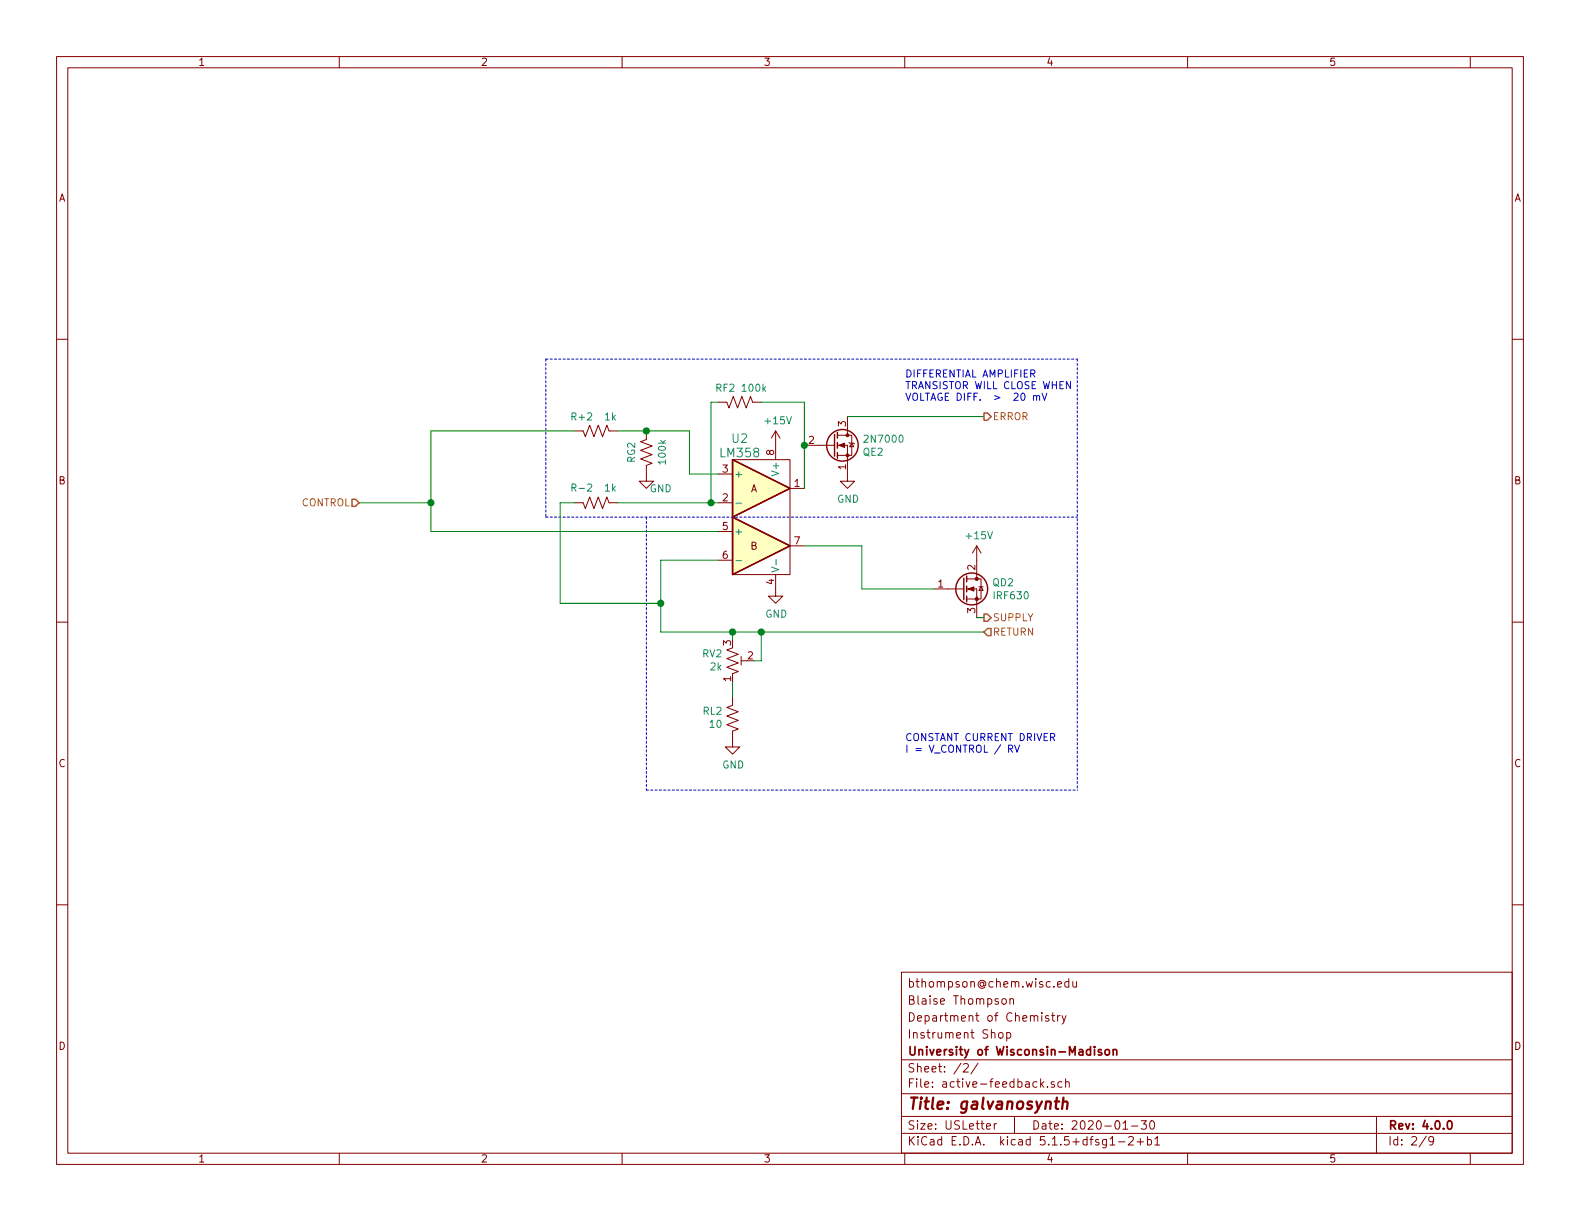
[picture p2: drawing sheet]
EESchema Schematic File Version 4
EELAYER 30 0
EELAYER END
$Descr USLetter 11000 8500
encoding utf-8
Sheet 9 9
Title "galvanosynth"
Date "2020-01-30"
Rev "4.0.0"
Comp "University of Wisconsin-Madison"
Comment1 "Instrument Shop"
Comment2 "Department of Chemistry"
Comment3 "Blaise Thompson"
Comment4 "bthompson@chem.wisc.edu"
$EndDescr
Text HLabel 2500 3500 0    50   Input ~ 0
CONTROL
Text HLabel 6850 2900 2    50   Output ~ 0
ERROR
Text HLabel 6850 4300 2    50   Output ~ 0
SUPPLY
Text HLabel 6850 4400 2    50   Input ~ 0
RETURN
$Comp
L power:+15V #PWR?
U 1 1
P 5400 3100
AR Path="/5E5D6B6F" Ref="#PWR?"  Part="1" 
AR Path="/5E39B760/5E5D6B6F" Ref="#PWR0111"  Part="1" 
AR Path="/5E3EAB60/5E5D6B6F" Ref="#PWR0118"  Part="1" 
AR Path="/5E4039E6/5E5D6B6F" Ref="#PWR0124"  Part="1" 
AR Path="/5E4039EC/5E5D6B6F" Ref="#PWR0130"  Part="1" 
AR Path="/5E4039F2/5E5D6B6F" Ref="#PWR0136"  Part="1" 
AR Path="/5E4039E0/5E5D6B6F" Ref="#PWR0142"  Part="1" 
AR Path="/5E3EC44B/5E5D6B6F" Ref="#PWR0148"  Part="1" 
AR Path="/5E3ED540/5E5D6B6F" Ref="#PWR0154"  Part="1" 
F 0 "#PWR0111" H 5400 2950 50  0001 C CNN
F 1 "+15V" H 5415 3273 50  0000 C CNN
F 2 "" H 5400 3100 50  0001 C CNN
F 3 "" H 5400 3100 50  0001 C CNN
	1    5400 3100
	1    0    0    -1  
$EndComp
$Comp
L power:GND #PWR?
U 1 1
P 5400 4100
AR Path="/5E5D6B75" Ref="#PWR?"  Part="1" 
AR Path="/5E39B760/5E5D6B75" Ref="#PWR0112"  Part="1" 
AR Path="/5E3EAB60/5E5D6B75" Ref="#PWR0119"  Part="1" 
AR Path="/5E4039E6/5E5D6B75" Ref="#PWR0125"  Part="1" 
AR Path="/5E4039EC/5E5D6B75" Ref="#PWR0131"  Part="1" 
AR Path="/5E4039F2/5E5D6B75" Ref="#PWR0137"  Part="1" 
AR Path="/5E4039E0/5E5D6B75" Ref="#PWR0143"  Part="1" 
AR Path="/5E3EC44B/5E5D6B75" Ref="#PWR0149"  Part="1" 
AR Path="/5E3ED540/5E5D6B75" Ref="#PWR0155"  Part="1" 
F 0 "#PWR0112" H 5400 3850 50  0001 C CNN
F 1 "GND" H 5405 3927 50  0000 C CNN
F 2 "" H 5400 4100 50  0001 C CNN
F 3 "" H 5400 4100 50  0001 C CNN
	1    5400 4100
	1    0    0    -1  
$EndComp
$Comp
L power:GND #PWR?
U 1 1
P 5100 5150
AR Path="/5E5D6B82" Ref="#PWR?"  Part="1" 
AR Path="/5E39B760/5E5D6B82" Ref="#PWR0113"  Part="1" 
AR Path="/5E3EAB60/5E5D6B82" Ref="#PWR0120"  Part="1" 
AR Path="/5E4039E6/5E5D6B82" Ref="#PWR0126"  Part="1" 
AR Path="/5E4039EC/5E5D6B82" Ref="#PWR0132"  Part="1" 
AR Path="/5E4039F2/5E5D6B82" Ref="#PWR0138"  Part="1" 
AR Path="/5E4039E0/5E5D6B82" Ref="#PWR0144"  Part="1" 
AR Path="/5E3EC44B/5E5D6B82" Ref="#PWR0150"  Part="1" 
AR Path="/5E3ED540/5E5D6B82" Ref="#PWR0156"  Part="1" 
F 0 "#PWR0113" H 5100 4900 50  0001 C CNN
F 1 "GND" H 5105 4977 50  0000 C CNN
F 2 "" H 5100 5150 50  0001 C CNN
F 3 "" H 5100 5150 50  0001 C CNN
	1    5100 5150
	1    0    0    -1  
$EndComp
$Comp
L IRF630:IRF630 QD?
U 1 1
P 6800 4100
AR Path="/5E5D6B88" Ref="QD?"  Part="1" 
AR Path="/5E39B760/5E5D6B88" Ref="QD1"  Part="1" 
AR Path="/5E3EAB60/5E5D6B88" Ref="QD2"  Part="1" 
AR Path="/5E4039E6/5E5D6B88" Ref="QD6"  Part="1" 
AR Path="/5E4039EC/5E5D6B88" Ref="QD7"  Part="1" 
AR Path="/5E4039F2/5E5D6B88" Ref="QD8"  Part="1" 
AR Path="/5E4039E0/5E5D6B88" Ref="QD5"  Part="1" 
AR Path="/5E3EC44B/5E5D6B88" Ref="QD3"  Part="1" 
AR Path="/5E3ED540/5E5D6B88" Ref="QD4"  Part="1" 
F 0 "QD1" H 6906 4146 50  0000 L CNN
F 1 "IRF630" H 6906 4055 50  0000 L CNN
F 2 "Package_TO_SOT_THT:TO-220-3_Vertical" H 6550 3950 50  0001 C CNN
F 3 "" H 6550 3950 50  0001 C CNN
	1    6800 4100
	1    0    0    -1  
$EndComp
$Comp
L power:+15V #PWR?
U 1 1
P 6800 3900
AR Path="/5E5D6B8E" Ref="#PWR?"  Part="1" 
AR Path="/5E39B760/5E5D6B8E" Ref="#PWR0114"  Part="1" 
AR Path="/5E3EAB60/5E5D6B8E" Ref="#PWR0121"  Part="1" 
AR Path="/5E4039E6/5E5D6B8E" Ref="#PWR0127"  Part="1" 
AR Path="/5E4039EC/5E5D6B8E" Ref="#PWR0133"  Part="1" 
AR Path="/5E4039F2/5E5D6B8E" Ref="#PWR0139"  Part="1" 
AR Path="/5E4039E0/5E5D6B8E" Ref="#PWR0145"  Part="1" 
AR Path="/5E3EC44B/5E5D6B8E" Ref="#PWR0151"  Part="1" 
AR Path="/5E3ED540/5E5D6B8E" Ref="#PWR0157"  Part="1" 
F 0 "#PWR0114" H 6800 3750 50  0001 C CNN
F 1 "+15V" H 6815 4073 50  0000 C CNN
F 2 "" H 6800 3900 50  0001 C CNN
F 3 "" H 6800 3900 50  0001 C CNN
	1    6800 3900
	1    0    0    -1  
$EndComp
Wire Wire Line
	5000 3500 4950 3500
Wire Wire Line
	6800 4300 6850 4300
$Comp
L Transistor_FET:2N7000 QE?
U 1 1
P 5800 3100
AR Path="/5E5D6BA0" Ref="QE?"  Part="1" 
AR Path="/5E39B760/5E5D6BA0" Ref="QE1"  Part="1" 
AR Path="/5E3EAB60/5E5D6BA0" Ref="QE2"  Part="1" 
AR Path="/5E4039E6/5E5D6BA0" Ref="QE6"  Part="1" 
AR Path="/5E4039EC/5E5D6BA0" Ref="QE7"  Part="1" 
AR Path="/5E4039F2/5E5D6BA0" Ref="QE8"  Part="1" 
AR Path="/5E4039E0/5E5D6BA0" Ref="QE5"  Part="1" 
AR Path="/5E3EC44B/5E5D6BA0" Ref="QE3"  Part="1" 
AR Path="/5E3ED540/5E5D6BA0" Ref="QE4"  Part="1" 
F 0 "QE1" H 6004 3054 50  0000 L CNN
F 1 "2N7000" H 6004 3145 50  0000 L CNN
F 2 "Package_TO_SOT_THT:TO-92_Inline" H 6000 3025 50  0001 L CIN
F 3 "https://www.fairchildsemi.com/datasheets/2N/2N7000.pdf" H 5800 3100 50  0001 L CNN
	1    5800 3100
	1    0    0    -1  
$EndComp
Wire Wire Line
	4950 2800 4950 3500
$Comp
L Device:R_POT_TRIM_US RV?
U 1 1
P 5100 4600
AR Path="/5E5D6BAB" Ref="RV?"  Part="1" 
AR Path="/5E39B760/5E5D6BAB" Ref="RV1"  Part="1" 
AR Path="/5E3EAB60/5E5D6BAB" Ref="RV2"  Part="1" 
AR Path="/5E4039E6/5E5D6BAB" Ref="RV6"  Part="1" 
AR Path="/5E4039EC/5E5D6BAB" Ref="RV7"  Part="1" 
AR Path="/5E4039F2/5E5D6BAB" Ref="RV8"  Part="1" 
AR Path="/5E4039E0/5E5D6BAB" Ref="RV5"  Part="1" 
AR Path="/5E3EC44B/5E5D6BAB" Ref="RV3"  Part="1" 
AR Path="/5E3ED540/5E5D6BAB" Ref="RV4"  Part="1" 
F 0 "RV1" H 5032 4554 50  0000 R CNN
F 1 "2k" H 5032 4645 50  0000 R CNN
F 2 "Potentiometer_THT:Potentiometer_Bourns_3296X_Horizontal" H 5100 4600 50  0001 C CNN
F 3 "~" H 5100 4600 50  0001 C CNN
	1    5100 4600
	1    0    0    1   
$EndComp
Wire Wire Line
	4600 4400 5100 4400
Wire Wire Line
	5100 4450 5100 4400
Connection ~ 5100 4400
Wire Wire Line
	5100 4400 5300 4400
Wire Wire Line
	5250 4600 5300 4600
Wire Wire Line
	5300 4600 5300 4400
$Comp
L power:GND #PWR?
U 1 1
P 5900 3300
AR Path="/5E5D6BC0" Ref="#PWR?"  Part="1" 
AR Path="/5E39B760/5E5D6BC0" Ref="#PWR0115"  Part="1" 
AR Path="/5E3EAB60/5E5D6BC0" Ref="#PWR0122"  Part="1" 
AR Path="/5E4039E6/5E5D6BC0" Ref="#PWR0128"  Part="1" 
AR Path="/5E4039EC/5E5D6BC0" Ref="#PWR0134"  Part="1" 
AR Path="/5E4039F2/5E5D6BC0" Ref="#PWR0140"  Part="1" 
AR Path="/5E4039E0/5E5D6BC0" Ref="#PWR0146"  Part="1" 
AR Path="/5E3EC44B/5E5D6BC0" Ref="#PWR0152"  Part="1" 
AR Path="/5E3ED540/5E5D6BC0" Ref="#PWR0158"  Part="1" 
F 0 "#PWR0115" H 5900 3050 50  0001 C CNN
F 1 "GND" H 5905 3127 50  0000 C CNN
F 2 "" H 5900 3300 50  0001 C CNN
F 3 "" H 5900 3300 50  0001 C CNN
	1    5900 3300
	1    0    0    -1  
$EndComp
Connection ~ 4950 3500
Wire Wire Line
	4950 2800 5000 2800
Wire Wire Line
	5300 2800 5600 2800
$Comp
L Device:R_US R-?
U 1 1
P 4150 3500
AR Path="/5E5D6BC6" Ref="R-?"  Part="1" 
AR Path="/5E39B760/5E5D6BC6" Ref="R-1"  Part="1" 
AR Path="/5E3EAB60/5E5D6BC6" Ref="R-2"  Part="1" 
AR Path="/5E4039E6/5E5D6BC6" Ref="R-6"  Part="1" 
AR Path="/5E4039EC/5E5D6BC6" Ref="R-7"  Part="1" 
AR Path="/5E4039F2/5E5D6BC6" Ref="R-8"  Part="1" 
AR Path="/5E4039E0/5E5D6BC6" Ref="R-5"  Part="1" 
AR Path="/5E3EC44B/5E5D6BC6" Ref="R-3"  Part="1" 
AR Path="/5E3ED540/5E5D6BC6" Ref="R-4"  Part="1" 
F 0 "R-1" V 4250 3400 50  0000 C CNN
F 1 "1k" V 4250 3600 50  0000 C CNN
F 2 "Resistor_SMD:R_1206_3216Metric" V 4190 3490 50  0001 C CNN
F 3 "~" H 4150 3500 50  0001 C CNN
	1    4150 3500
	0    1    -1   0   
$EndComp
Wire Wire Line
	4600 3900 4600 4200
Wire Wire Line
	4600 3900 5000 3900
$Comp
L power:GND #PWR?
U 1 1
P 4500 3300
AR Path="/5E66C0EF" Ref="#PWR?"  Part="1" 
AR Path="/5E39B760/5E66C0EF" Ref="#PWR0117"  Part="1" 
AR Path="/5E3EAB60/5E66C0EF" Ref="#PWR0123"  Part="1" 
AR Path="/5E4039E6/5E66C0EF" Ref="#PWR0129"  Part="1" 
AR Path="/5E4039EC/5E66C0EF" Ref="#PWR0135"  Part="1" 
AR Path="/5E4039F2/5E66C0EF" Ref="#PWR0141"  Part="1" 
AR Path="/5E4039E0/5E66C0EF" Ref="#PWR0147"  Part="1" 
AR Path="/5E3EC44B/5E66C0EF" Ref="#PWR0153"  Part="1" 
AR Path="/5E3ED540/5E66C0EF" Ref="#PWR0159"  Part="1" 
F 0 "#PWR0117" H 4500 3050 50  0001 C CNN
F 1 "GND" H 4600 3200 50  0000 C CNN
F 2 "" H 4500 3300 50  0001 C CNN
F 3 "" H 4500 3300 50  0001 C CNN
	1    4500 3300
	1    0    0    -1  
$EndComp
Wire Wire Line
	4300 3500 4950 3500
Wire Wire Line
	4800 3000 4800 3300
Wire Wire Line
	4800 3300 5000 3300
Wire Wire Line
	2500 3500 3000 3500
Wire Wire Line
	3000 3500 3000 3000
Wire Wire Line
	3000 3000 4000 3000
Wire Wire Line
	3000 3500 3000 3700
Wire Wire Line
	3000 3700 5000 3700
Connection ~ 3000 3500
Wire Wire Line
	4000 3500 3900 3500
Wire Wire Line
	3900 3500 3900 4200
Wire Wire Line
	3900 4200 4600 4200
Connection ~ 4600 4200
Wire Wire Line
	4600 4200 4600 4400
Wire Wire Line
	6500 4100 6000 4100
Wire Wire Line
	6000 3800 5600 3800
$Comp
L LM358:LM358 U?
U 1 1
P 5000 3600
AR Path="/5E5D6B7B" Ref="U?"  Part="1" 
AR Path="/5E39B760/5E5D6B7B" Ref="U1"  Part="1" 
AR Path="/5E3EAB60/5E5D6B7B" Ref="U2"  Part="1" 
AR Path="/5E4039E6/5E5D6B7B" Ref="U6"  Part="1" 
AR Path="/5E4039EC/5E5D6B7B" Ref="U7"  Part="1" 
AR Path="/5E4039F2/5E5D6B7B" Ref="U8"  Part="1" 
AR Path="/5E4039E0/5E5D6B7B" Ref="U5"  Part="1" 
AR Path="/5E3EC44B/5E5D6B7B" Ref="U3"  Part="1" 
AR Path="/5E3ED540/5E5D6B7B" Ref="U4"  Part="1" 
F 0 "U1" H 5150 4150 60  0000 C CNN
F 1 "LM358" H 5150 4050 60  0000 C CNN
F 2 "Package_DIP:DIP-8_W7.62mm_LongPads" H 5150 3150 60  0001 C CNN
F 3 "" H 5000 3600 60  0000 C CNN
	1    5000 3600
	1    0    0    -1  
$EndComp
Connection ~ 5300 4400
Wire Wire Line
	6000 3800 6000 4100
Wire Wire Line
	5300 4400 6850 4400
Text Notes 6300 5250 0    50   ~ 0
CONSTANT CURRENT DRIVER\nI = V_CONTROL / RV
Wire Notes Line
	3800 2500 3800 3600
Wire Notes Line
	3800 3600 7500 3600
$Comp
L Device:R_US R+?
U 1 1
P 4150 3000
AR Path="/5E5D6BCC" Ref="R+?"  Part="1" 
AR Path="/5E39B760/5E5D6BCC" Ref="R+1"  Part="1" 
AR Path="/5E3EAB60/5E5D6BCC" Ref="R+2"  Part="1" 
AR Path="/5E4039E6/5E5D6BCC" Ref="R+6"  Part="1" 
AR Path="/5E4039EC/5E5D6BCC" Ref="R+7"  Part="1" 
AR Path="/5E4039F2/5E5D6BCC" Ref="R+8"  Part="1" 
AR Path="/5E4039E0/5E5D6BCC" Ref="R+5"  Part="1" 
AR Path="/5E3EC44B/5E5D6BCC" Ref="R+3"  Part="1" 
AR Path="/5E3ED540/5E5D6BCC" Ref="R+4"  Part="1" 
F 0 "R+1" V 4050 3100 50  0000 C CNN
F 1 "1k" V 4050 2900 50  0000 C CNN
F 2 "Resistor_SMD:R_1206_3216Metric" V 4190 2990 50  0001 C CNN
F 3 "~" H 4150 3000 50  0001 C CNN
	1    4150 3000
	0    -1   1    0   
$EndComp
Wire Notes Line
	3800 2500 7500 2500
Text Notes 6300 2800 0    50   ~ 0
DIFFERENTIAL AMPLIFIER\nTRANSISTOR WILL CLOSE WHEN\nVOLTAGE DIFF.  >  20 mV 
Wire Wire Line
	5600 2800 5600 3100
Wire Wire Line
	5900 2900 6850 2900
Connection ~ 5600 3100
Wire Wire Line
	5600 3100 5600 3400
$Comp
L Device:R_US RF?
U 1 1
P 5150 2800
AR Path="/5E5D6BB9" Ref="RF?"  Part="1" 
AR Path="/5E39B760/5E5D6BB9" Ref="RF1"  Part="1" 
AR Path="/5E3EAB60/5E5D6BB9" Ref="RF2"  Part="1" 
AR Path="/5E4039E6/5E5D6BB9" Ref="RF6"  Part="1" 
AR Path="/5E4039EC/5E5D6BB9" Ref="RF7"  Part="1" 
AR Path="/5E4039F2/5E5D6BB9" Ref="RF8"  Part="1" 
AR Path="/5E4039E0/5E5D6BB9" Ref="RF5"  Part="1" 
AR Path="/5E3EC44B/5E5D6BB9" Ref="RF3"  Part="1" 
AR Path="/5E3ED540/5E5D6BB9" Ref="RF4"  Part="1" 
F 0 "RF1" V 5050 2900 50  0000 C CNN
F 1 "100k" V 5050 2700 50  0000 C CNN
F 2 "Resistor_SMD:R_1206_3216Metric" V 5190 2790 50  0001 C CNN
F 3 "~" H 5150 2800 50  0001 C CNN
	1    5150 2800
	0    -1   1    0   
$EndComp
Wire Wire Line
	4300 3000 4500 3000
Wire Wire Line
	4500 3000 4800 3000
Connection ~ 4500 3000
$Comp
L Device:R_US RG?
U 1 1
P 4500 3150
AR Path="/5E66B3AD" Ref="RG?"  Part="1" 
AR Path="/5E39B760/5E66B3AD" Ref="RG1"  Part="1" 
AR Path="/5E3EAB60/5E66B3AD" Ref="RG2"  Part="1" 
AR Path="/5E4039E6/5E66B3AD" Ref="RG6"  Part="1" 
AR Path="/5E4039EC/5E66B3AD" Ref="RG7"  Part="1" 
AR Path="/5E4039F2/5E66B3AD" Ref="RG8"  Part="1" 
AR Path="/5E4039E0/5E66B3AD" Ref="RG5"  Part="1" 
AR Path="/5E3EC44B/5E66B3AD" Ref="RG3"  Part="1" 
AR Path="/5E3ED540/5E66B3AD" Ref="RG4"  Part="1" 
F 0 "RG1" V 4600 3150 50  0000 C CNN
F 1 "100k" V 4386 3150 50  0000 C CNN
F 2 "Resistor_SMD:R_1206_3216Metric" V 4540 3140 50  0001 C CNN
F 3 "~" H 4500 3150 50  0001 C CNN
	1    4500 3150
	-1   0    0    -1  
$EndComp
Wire Wire Line
	5100 4750 5100 4850
Wire Notes Line
	4500 5500 7500 5500
Wire Notes Line
	4500 3600 4500 5500
Wire Notes Line
	7500 2500 7500 5500
$Comp
L Device:R_US RL6
U 1 1
P 5100 5000
AR Path="/5E4039E6/5E3668AF" Ref="RL6"  Part="1" 
AR Path="/5E39B760/5E3668AF" Ref="RL1"  Part="1" 
AR Path="/5E3EAB60/5E3668AF" Ref="RL2"  Part="1" 
AR Path="/5E4039EC/5E3668AF" Ref="RL7"  Part="1" 
AR Path="/5E4039F2/5E3668AF" Ref="RL8"  Part="1" 
AR Path="/5E4039E0/5E3668AF" Ref="RL5"  Part="1" 
AR Path="/5E3EC44B/5E3668AF" Ref="RL3"  Part="1" 
AR Path="/5E3ED540/5E3668AF" Ref="RL4"  Part="1" 
F 0 "RL1" H 5033 4954 50  0000 R CNN
F 1 "10" H 5033 5045 50  0000 R CNN
F 2 "Resistor_SMD:R_1206_3216Metric" V 5140 4990 50  0001 C CNN
F 3 "~" H 5100 5000 50  0001 C CNN
	1    5100 5000
	1    0    0    1   
$EndComp
$EndSCHEMATC
